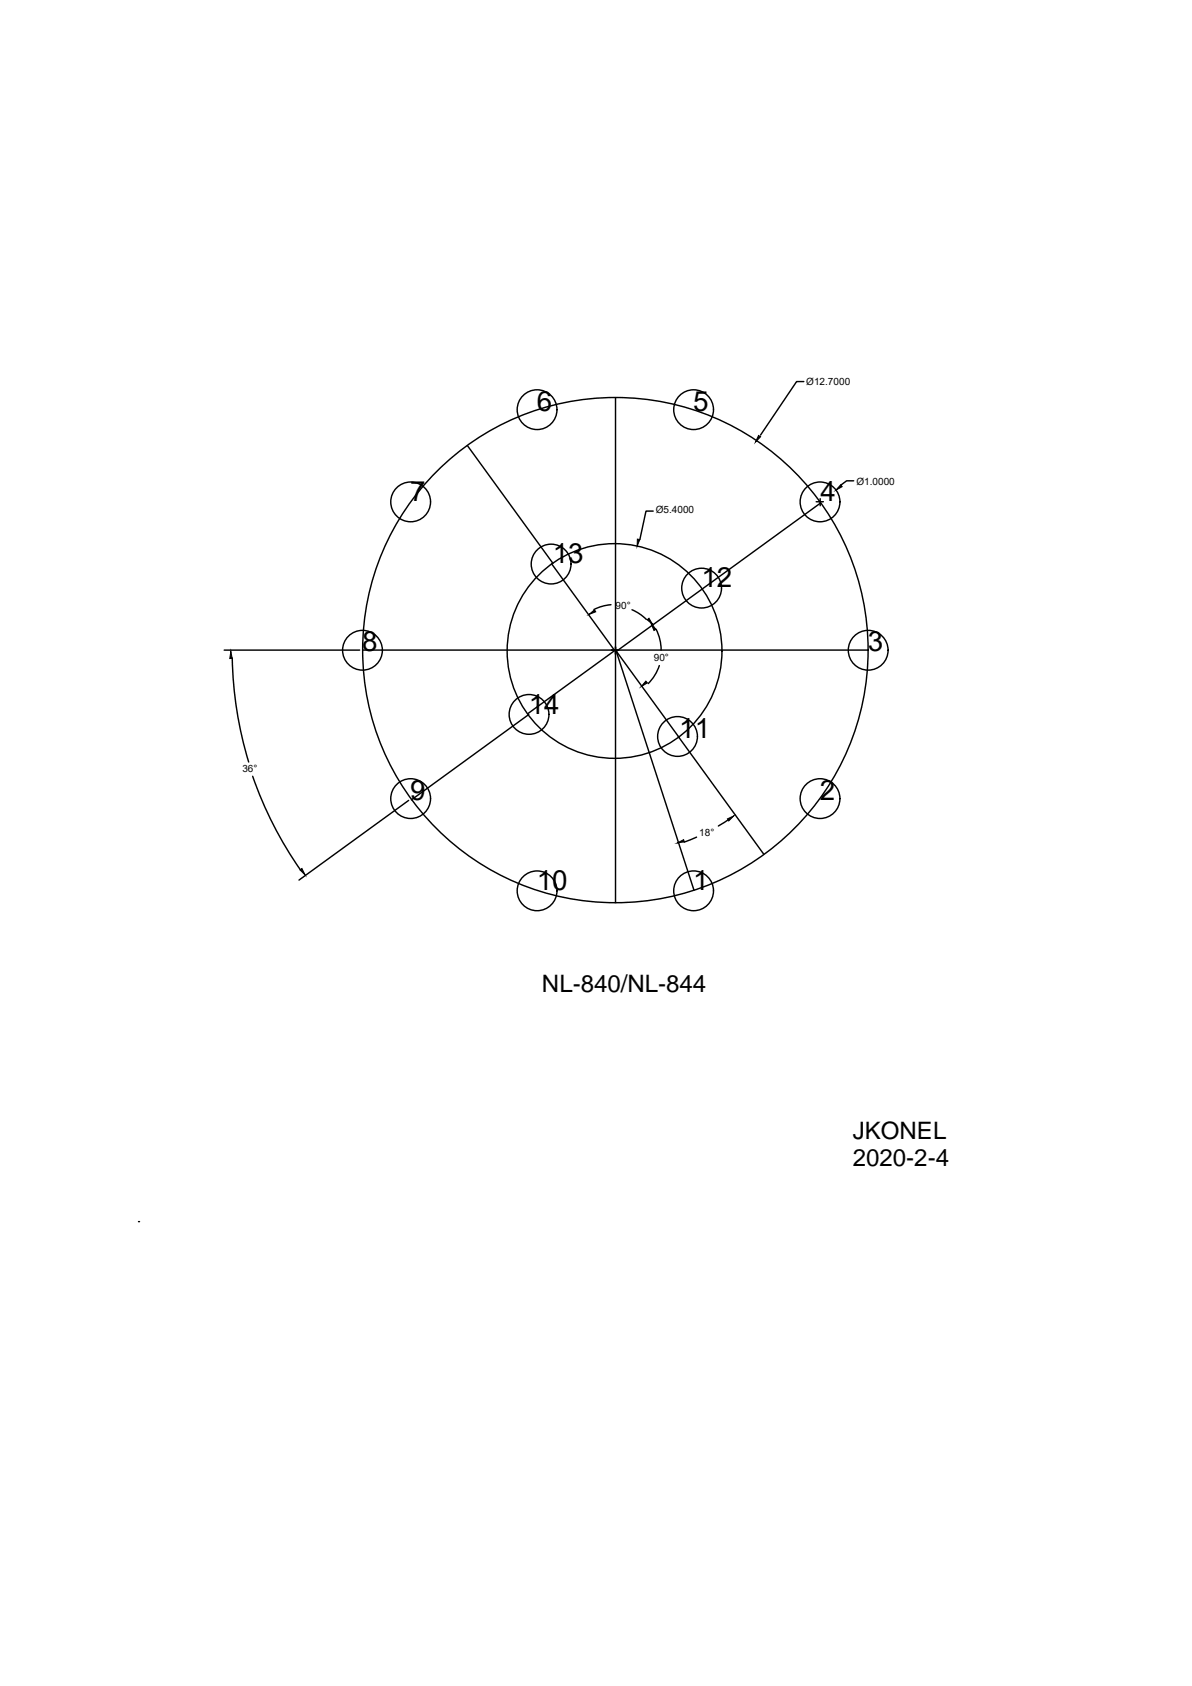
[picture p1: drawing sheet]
<svg xmlns="http://www.w3.org/2000/svg" width="210mm" height="297mm" viewBox="0 0 210 297" stroke-linecap="round" stroke-linejoin="round" font-family="sans-serif">
<!-- layer: 0 -->
<g fill="none" stroke="#000" stroke-width=".25">
<path d="M82.3 78.5l15.1 20.7M108.4 70v89M141.5 67.2h-1.2l-6.4 9.4M97.1 99.3l11.1 15.3-15.3 11.1M115 90h-1.2l-1.1 5.1M143.7 88.4h1.3M144.4 87.9v1.2M144.5 88.6l-36 26.2M150.3 84.7h-1.2l-1 .8M39.5 114.5h23.8M40.9 115.9a67.5 67.5 0 0 0 2.9 18.4M63.9 114.5h88.9"/>
<path d="M107.6 106.5l-1.6 .3-1.4 .6M108.4 114v1.2M108.5 114.5l13.7 42.4M108.5 114.7l11.1 15.3M111.3 107.4l1.3 .8 1.2 .9M115.5 110.9l.7 1.8 .2 1.8M116.1 117.3l-.8 1.7-1.2 1.4M44.5 136.8a67.5 67.5 0 0 0 8.4 16.5M93.1 125.9l-20.7 15M119.4 129.8l15.1 20.7M72 141l-19.3 14.1M122.7 147.5l-2.2 .9"/>
<path d="M128.4 144.3l-1.9 1.2M24.4 215.2h.1"/>
<circle cx="94.6" cy="72.2" r="3.5"/>
<circle cx="122.1" cy="72.2" r="3.5"/>
<circle cx="72.3" cy="88.4" r="3.5"/>
<circle cx="97" cy="99.4" r="3.5"/>
<circle cx="144.4" cy="88.4" r="3.5"/>
<circle cx="63.8" cy="114.6" r="3.5"/>
<circle cx="108.2" cy="114.7" r="18.9"/>
<circle cx="108.4" cy="114.5" r="44.5"/>
<circle cx="123.5" cy="103.6" r="3.5"/>
<circle cx="152.9" cy="114.6" r="3.5"/>
<circle cx="93.2" cy="125.9" r="3.5"/>
<circle cx="119.3" cy="129.8" r="3.5"/>
<circle cx="72.3" cy="140.7" r="3.5"/>
<circle cx="94.6" cy="156.9" r="3.5"/>
<circle cx="122.1" cy="156.9" r="3.5"/>
<circle cx="144.4" cy="140.7" r="3.5"/>
</g>
<path d="M133.6 76.7l.3 .2-.9 1zM112.2 95l.5 .1-.5 1.1zM148 85.4l.3 .3-1.1 .7zM40.7 114.8l.2 1.2h-.4zM103.7 108.3l1-.9 .2 .4zM114 109.2l.3-.3 .6 1.1zM114.7 109.9l.8 1-.3 .2zM113.7 120l.3 .3-1.1 .7zM52.8 153.3l.4-.3 .5 1.2zM119.3 148.5l1.1-.6 .1 .4zM128.1 144.3l1.1-.6-.9 .9z" fill="#000" stroke="#000" stroke-width=".18"/>
<g font-size="4.9">
<text x="94.5" y="72.4">6</text>
<text x="122.1" y="72.4">5</text>
<text x="72.2" y="88.3">7</text>
<text x="144.5" y="88.3">4</text>
<text x="97.4" y="99.2">13</text>
<text x="123.5" y="103.5">12</text>
<text x="63.8" y="114.7">8</text>
<text x="152.8" y="114.7">3</text>
<text x="93.1" y="125.7">14</text>
<text x="119.6" y="130">11</text>
<text x="72.2" y="140.9">9</text>
<text x="144.4" y="140.9">2</text>
<text x="94.5" y="156.8">10</text>
<text x="122.1" y="156.8">1</text>
</g>
<g font-size="4.2">
<text x="95.4" y="174.8">NL-840/NL-844</text>
<text x="150.2" y="200.6">JKONEL</text>
<text x="150.2" y="205.3">2020-2-4</text>
</g>
<g font-size="1.8">
<text x="142" y="67.8">Ø12.7000</text>
<text x="150.8" y="85.4">Ø1.0000</text>
<text x="115.5" y="90.4">Ø5.4000</text>
<text x="108.4" y="107.4">90°</text>
<text x="115.1" y="116.5">90°</text>
<text x="42.7" y="136">36°</text>
<text x="123.1" y="147.3">18°</text>
</g>
</svg>
